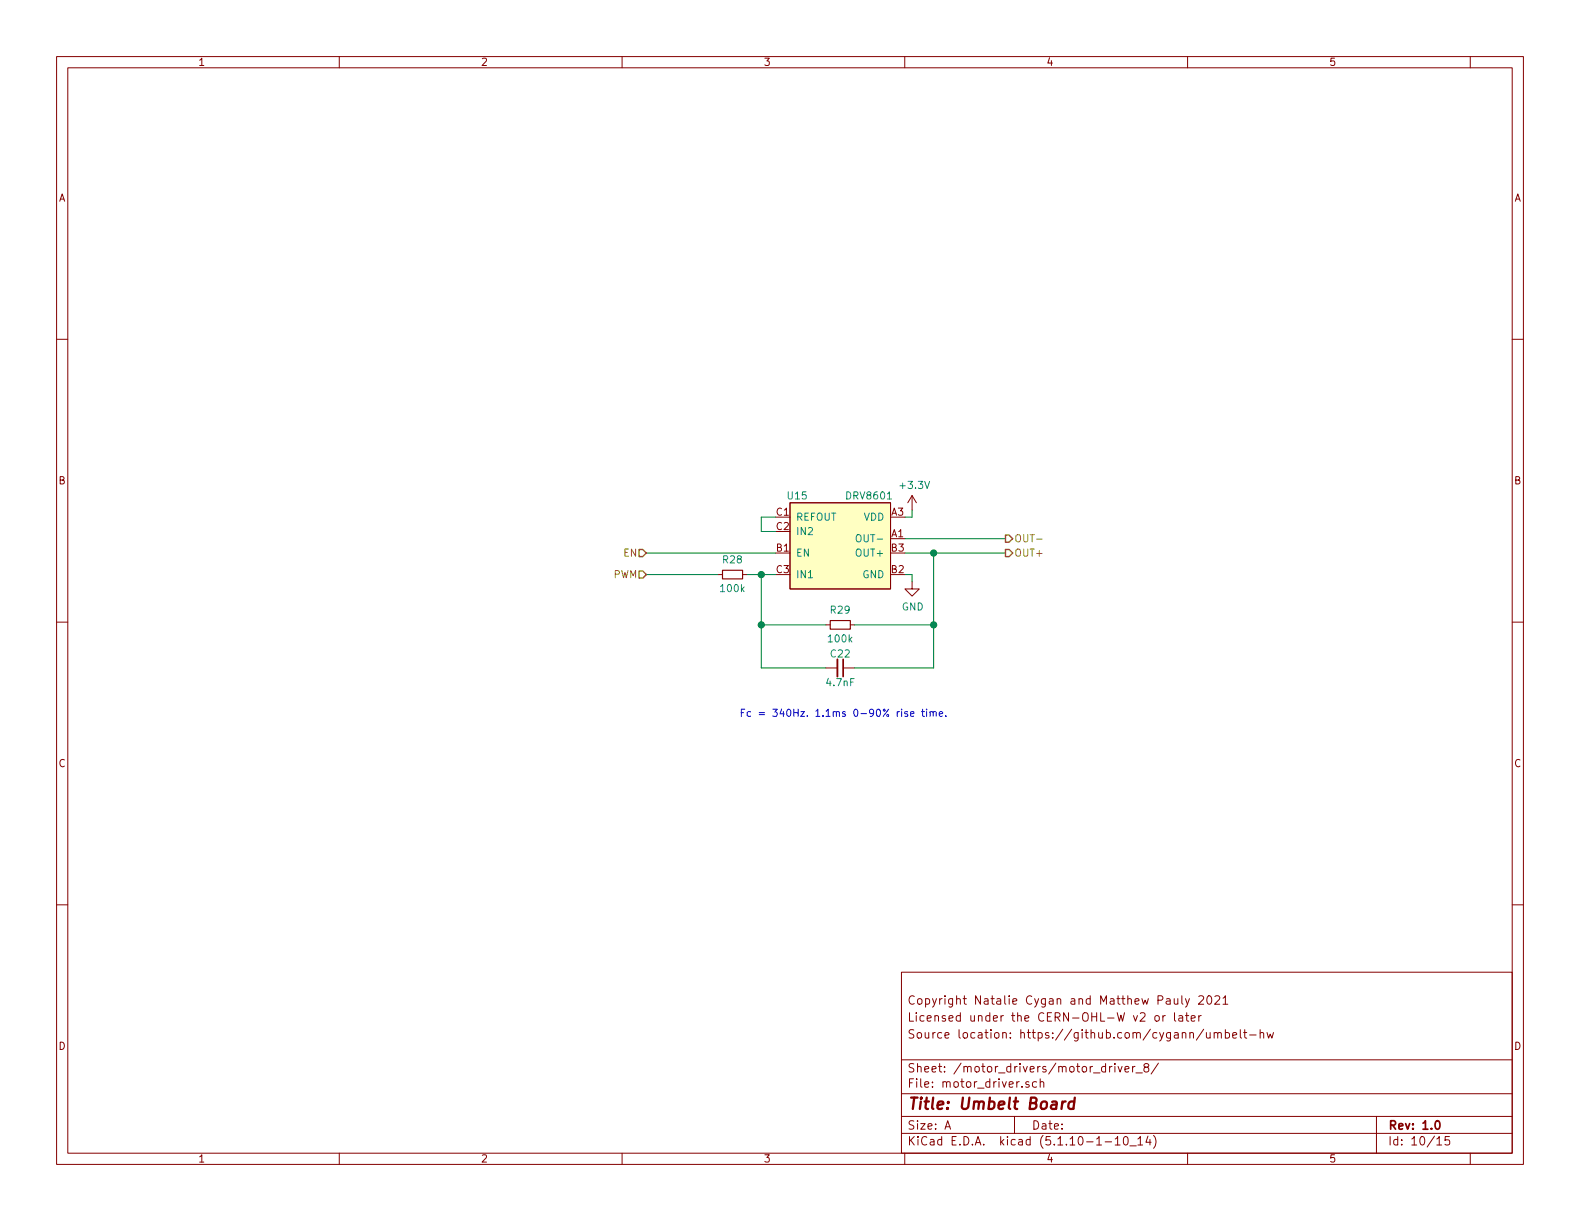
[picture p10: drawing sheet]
<svg xmlns="http://www.w3.org/2000/svg" width="279mm" height="216mm" viewBox="0 0 279 216" stroke-linecap="round" stroke-linejoin="round" font-family="sans-serif">
<g fill="none" stroke="#840000" stroke-width=".18">
<path d="M10 10h259.4v195.9h-259.4zM12 12h255.4v191.9h-255.4zM60 10v2M110 10v2M160 10v2M210 10v2M260 10v2M10 60h2M267.4 60h2M139.7 88.9h17.8v15.2h-17.8zM161.3 87.6l-.8 1.3M161.3 87.6v2.6"/>
<path d="M161.3 87.6l.8 1.3M10 110h2M127 101.6h.8M131.3 101.6h.8M146 118.1h2.1M146 110.5h.8M149.1 118.1h2M150.4 110.5h.7M161.3 102.9v1.2h1.3l-1.3 1.3-1.3-1.3h1.3M267.4 110h2M10 160h2M267.4 160h2"/>
<path d="M159.4 171.9h108v32h-108zM204.3 179.7l.2-.1 .4 .1v.7l-.2 .2-.4-.2zM205.6 179.6v1M206.1 179.6l-.5 .3M206.3 176.7h.6v.9M206.9 176.9l-.5 .1-.2 .2 .2 .4 .5-.1M207.6 176.6l.1 .9 .4 .1 .2-.2M207.7 179.1v1.3l.2 .2M208.3 176.6v1M208.5 179.7h.6v.9M209 176.1v1.3l.2 .2M209.1 179.9l-.5 .1-.2 .2 .1 .3 .1 .1 .5-.1"/>
<path d="M209.6 179.6h.6M209.6 176.6l.4 1M209.9 179.1v1.3l.3 .2M210.3 176.6l-.4 1.3-.3 .2M212 176.2l.2-.1h.3l.3 .1 .1 .3-1 1.1h1M212 179.6v1M212.4 179.6l-.4 .3M213.6 176.2l.2-.1a.8 .8 0 0 1 .5 .7 .8 .8 0 0 1-.5 .8l-.2-.2-.2-.4zM214.8 176.2l.3-.1h.3l.3 .4-.9 1.1h.9M216.3 176.5l.4-.4v1.5M216.3 177.6h.8M159.4 197.4h108"/>
<path d="M159.4 193.4h108M159.4 187.4h108M167.1 199.7l.5-1.5 .5 1.5M167.2 199.2h.8M179.4 197.4v3M181.9 191.3h-.3l-.2 .2 .1 .2 .4 .1v.4h-.5M183.3 191.3h-.4l-.3 .2 .1 .6 .2 .2 .4-.1M183.9 191.4l.2-.1h.4l.1 1M183.9 190.8v1.5M196.6 188.6l-.4 .2M197.2 188.1v.1M197.2 188.6v1"/>
<path d="M197.7 188.6l.4 1 .3-1M198.9 189.1l.7-.2v-.3h-.5l-.2 .2 .1 .7h.6M200.3 188.6v1M200.7 188.6l-.4 .2M200.9 189.7h1.1M202.6 188.7l-.3-.3 .1-.2 .2-.1h.4l.1 .2v.3l-.7 .2a.48 .48 0 0 0 0 .6l.2 .2 .5-.2a.48 .48 0 0 0-.1-.6l-.2-.1M204.9 188l-1.3 1.9M210.4 182.7l.2-.1 .4 .1v.9M210.6 180.1l.8-.2-.1-.2-.5-.1-.2 .2 .1 .7h.6M212.9 182l-1.3 1.9M213.3 182.6v.8a.39 .39 0 0 0 .7 0M214 182.6v1"/>
<path d="M214.7 182.7l.2-.1 .4 .1v.9M214.7 182.6v1M215.3 182.8l.2-.2 .4 .1 .1 .9M216.7 182.7l.4-.1 .3 .3-.1 .5-.2 .2-.4-.1M216.7 182.1v1.5M218 183.1l.7-.2-.1-.2-.4-.1-.2 .2 .1 .7h.5M219.3 182.1v1.3l.3 .2M219.9 182.6h.6M220.1 182.1v1.3l.4 .2M221 183h1.1M222.8 182.7l.2-.1 .4 .1 .1 .9M222.8 182.1v1.5"/>
<path d="M224.1 182.6l.2 1 .3-.7 .3 .7 .3-1M243.4 197.4v6.5M60 203.9v2M110 203.9v2M159.4 200.4h108M160 203.9v2M195.4 201.9h1.2M197.2 201.4l.4-.4v1.5M197.2 202.5h.9M198.8 201.1l.3-.1a.94 .94 0 0 1 0 1.5l-.4-.3v-.7zM199.8 202.6h1.1M201.2 201.4l.5-.4v1.5"/>
<path d="M201.2 202.5h.9M203 200.9l-.4 1.1h1M203.4 201.5v1M204 200.8a1.71 1.71 0 0 1 0 2.2M210 203.9v2M254.1 201.4l.4-.4v1.5M254.1 202.5h.8M256.3 201h-.7l-.1 .7 .2-.2 .5 .1 .2 .2-.1 .5-.2 .2-.6-.2M260 203.9v2"/>
</g>
<path d="M149.1 116.6v3M253.9 198.3l.2-.1a.81 .81 0 0 1 .6 .6 .81 .81 0 0 1-.3 .8l-.1 .1a.79 .79 0 0 1-.4-1.4z" fill="none" stroke="#840000" stroke-width=".3"/>
<path d="M187.9 194.8l-.2 1.3M188.4 194.8a.54 .54 0 0 0-.6 .3M190 194.8a.68 .68 0 0 0-1 .3l-.1 .6 .2 .3 .1 .1 .6-.1M190.1 194.1l-.3 2" fill="none" stroke="#840000" stroke-width=".41"/>
<path d="M148.1 116.6v3" fill="none" stroke="#840000" stroke-width=".33"/>
<path d="M139.7 88.9h17.8v15.2h-17.8z" fill="#ffffc2" stroke="#ffffc2" stroke-width=".18"/>
<path d="M151.5 94.7l.2-.2a.47 .47 0 0 1 .6 .5l-.1 .6-.2 .2h-.4a1 1 0 0 1-.1-1.1z" fill="none" stroke="#008484" stroke-width=".18"/>
<path d="M127.8 100.8h3.5v1.6h-3.5zM146.8 109.7h3.6v1.6h-3.6z" fill="none" stroke="#840000" stroke-width=".2"/>
<path d="M114.3 97.8h22.9M137.2 91.4h-2.6v2.6h2.6M160 97.8h17.8M160 95.3h17.8M161.3 90.2v1.2h-1.3M165.1 97.8v20.3h-14M114.3 101.6h12.7M132.1 101.6h5.1M134.6 101.6v16.5h11.4M134.6 110.5h11.4M151.1 110.5h14M160 101.6h1.3v1.3" fill="none" stroke="#008400" stroke-width=".18"/>
<path d="M113 97.2h.7l.6 .6-.6 .6h-.7zM177.8 94.6h.6l.7 .7-.7 .6h-.6zM177.8 97.2h.6l.7 .6-.7 .6h-.6zM113 101h.7l.6 .6-.6 .6h-.7z" fill="none" stroke="#848400" stroke-width=".25"/>
<path d="M183.3 95.3h1" fill="none" stroke="#848400" stroke-width=".18"/>
<path d="M131.1 126h.4M131.7 125.4h-.6v1.3M132.7 125.9l-.3-.1-.3 .3 .1 .5h.5M134.2 126h1M134.2 126.4h1M136.7 125.4h.7l-.4 .5 .4 .1v.4l-.2 .3-.5-.2M138.2 125.3l-.3 .9h.8M167.3 126.5v.2" fill="none" stroke="#0000c2" stroke-width=".18"/>
<g fill="#008400" stroke="#008400" stroke-width=".25">
<circle cx="134.6" cy="101.6" r=".51"/>
<circle cx="134.6" cy="110.5" r=".51"/>
<circle cx="165.1" cy="97.8" r=".51"/>
<circle cx="165.1" cy="110.5" r=".51"/>
</g>
<text font-size="2.8" fill="#840000" x="160.4" y="196.2">Title: Umbelt Board</text>
<g font-size="2.1" fill="#840000">
<text x="160.4" y="177.6">Copyright Natalie Cygan and Matthew Pauly 2021</text>
<text x="160.4" y="183.6">Source location: https://github.com/cygann/umbelt-hw</text>
<text x="160.4" y="180.6">Licensed under the CERN-OHL-W v2 or later</text>
<text x="160.4" y="189.6">Sheet: /motor_drivers/motor_driver_8/</text>
<text x="160.4" y="192.3">File: motor_driver.sch</text>
<text x="160.4" y="202.5">KiCad E.D.A. kicad (5.1.10-1-10_14)</text>
<text x="160.4" y="199.7">Size: A</text>
<text x="182.4" y="199.7">Date:</text>
<text x="245.4" y="199.7">Rev: 1.0</text>
<text x="245.4" y="202.5">Id: 10/15</text>
</g>
<g font-size="1.8" fill="#840000">
<text x="35" y="11.6">1</text>
<text x="85" y="11.6">2</text>
<text x="135" y="11.6">3</text>
<text x="185" y="11.6">4</text>
<text x="235" y="11.6">5</text>
<text x="10.4" y="35.6">A</text>
<text x="267.8" y="35.6">A</text>
<text x="10.4" y="85.6">B</text>
<text x="267.8" y="85.6">B</text>
<text x="137.3" y="91.2">C1</text>
<text x="137.3" y="93.7">C2</text>
<text x="157.6" y="95">A1</text>
<text x="157.6" y="91.2">A3</text>
<text x="137.3" y="97.5">B1</text>
<text x="137.3" y="101.3">C3</text>
<text x="157.6" y="101.3">B2</text>
<text x="157.6" y="97.5">B3</text>
<text x="10.4" y="135.6">C</text>
<text x="267.8" y="135.6">C</text>
<text x="10.4" y="185.6">D</text>
<text x="267.8" y="185.6">D</text>
<text x="35" y="205.5">1</text>
<text x="85" y="205.5">2</text>
<text x="135" y="205.5">3</text>
<text x="185" y="205.5">4</text>
<text x="235" y="205.5">5</text>
</g>
<g font-size="1.8" fill="#008484">
<text x="139.3" y="88.3">U15</text>
<text x="149.8" y="88.3">DRV8601</text>
<text x="159.3" y="86.5">+3.3V</text>
<text x="140.7" y="92.1">REFOUT</text>
<text x="140.7" y="94.6">IN2</text>
<text x="152.1" y="95.9">OUT-</text>
<text x="152.7" y="92.1">VDD</text>
<text x="127.9" y="99.6">R28</text>
<text x="140.7" y="98.4">EN</text>
<text x="151.7" y="98.4">OUT+</text>
<text x="127.6" y="104.7">100k</text>
<text x="140.7" y="102.2">IN1</text>
<text x="152.5" y="102.2">GND</text>
<text x="159.5" y="107.9">GND</text>
<text x="146.6" y="113.6">100k</text>
<text x="146.9" y="108.5">R29</text>
<text x="147" y="116.3">C22</text>
<text x="146.3" y="121.3">4.7nF</text>
</g>
<g font-size="1.8" fill="#848400">
<text x="179.3" y="95.9">OUT-</text>
<text x="110.3" y="98.4">EN</text>
<text x="179.3" y="98.4">OUT+</text>
<text x="108.5" y="102.2">PWM</text>
</g>
<text font-size="1.8" fill="#0000c2" x="138.6" y="126.7">Fc = 340Hz. 1.1ms 0-90% rise time.</text>
</svg>
